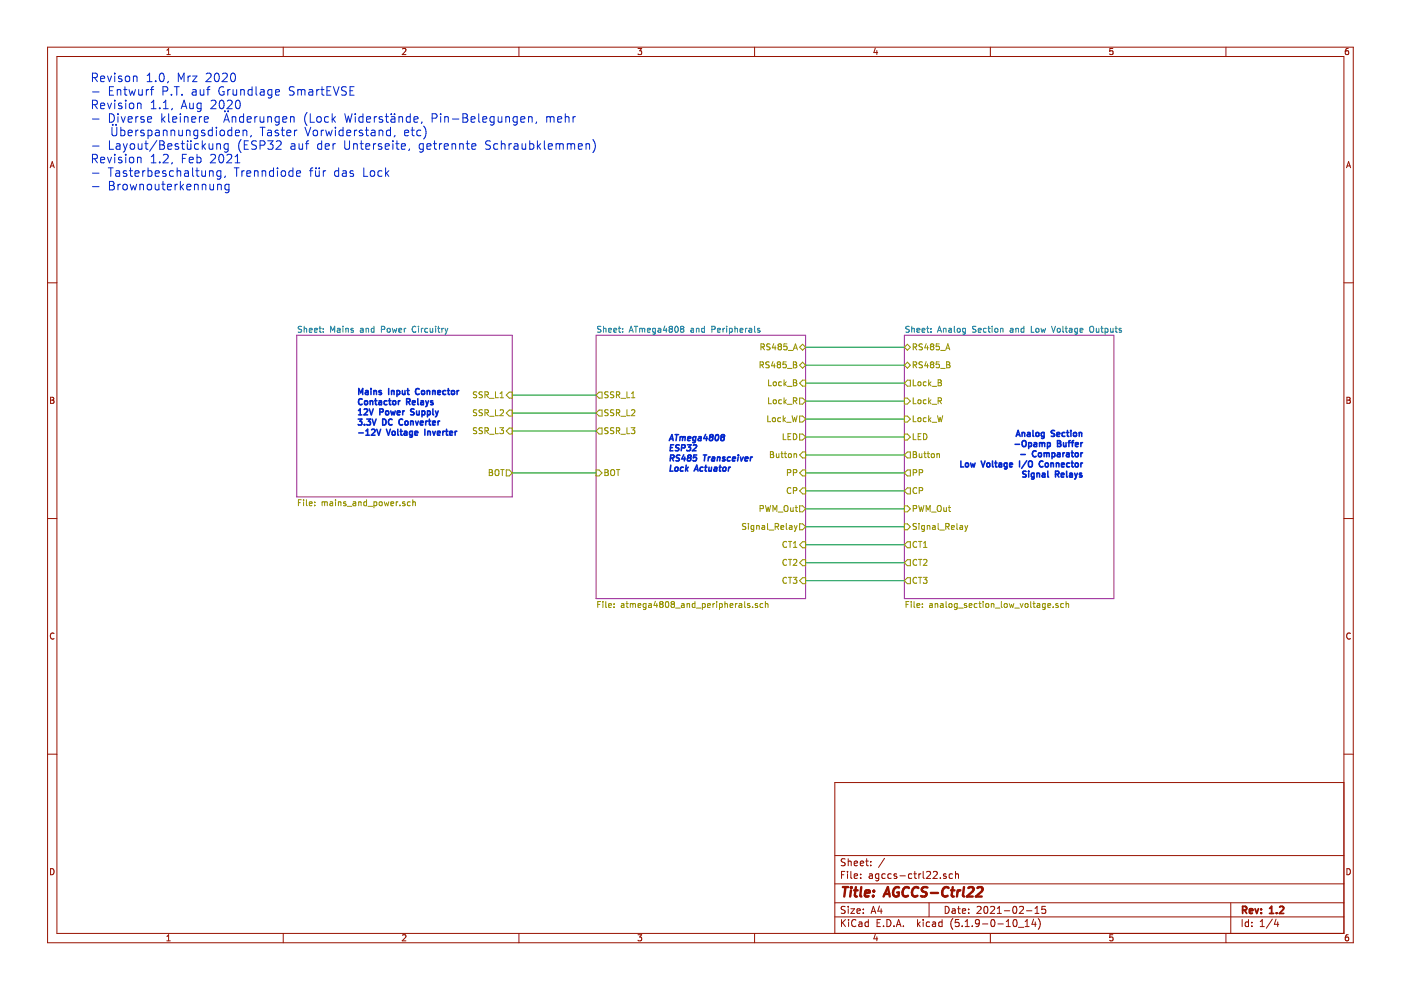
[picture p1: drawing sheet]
EESchema Schematic File Version 4
EELAYER 30 0
EELAYER END
$Descr A4 11693 8268
encoding utf-8
Sheet 1 4
Title "AGCCS-Ctrl22"
Date "2021-02-15"
Rev "1.2"
Comp ""
Comment1 ""
Comment2 ""
Comment3 ""
Comment4 ""
$EndDescr
$Sheet
S 2475 2800 1800 1350
U 5E98FA8A
F0 "Mains and Power Circuitry" 50
F1 "mains_and_power.sch" 50
F2 "SSR_L1" I R 4275 3300 50 
F3 "SSR_L2" I R 4275 3450 50 
F4 "SSR_L3" I R 4275 3600 50 
F5 "BOT" O R 4275 3950 50 
$EndSheet
Text Notes 2975 3650 0    50   ~ 10
Mains Input Connector \nContactor Relays\n12V Power Supply\n3.3V DC Converter\n-12V Voltage Inverter
$Sheet
S 4975 2800 1750 2200
U 5E9B0066
F0 "ATmega4808 and Peripherals" 50
F1 "atmega4808_and_peripherals.sch" 50
F2 "SSR_L3" O L 4975 3600 50 
F3 "SSR_L2" O L 4975 3450 50 
F4 "SSR_L1" O L 4975 3300 50 
F5 "RS485_A" B R 6725 2900 50 
F6 "RS485_B" B R 6725 3050 50 
F7 "Lock_W" O R 6725 3500 50 
F8 "Lock_R" O R 6725 3350 50 
F9 "Lock_B" I R 6725 3200 50 
F10 "LED" O R 6725 3650 50 
F11 "CT1" I R 6725 4550 50 
F12 "CT2" I R 6725 4700 50 
F13 "Button" I R 6725 3800 50 
F14 "PP" I R 6725 3950 50 
F15 "CP" I R 6725 4100 50 
F16 "PWM_Out" O R 6725 4250 50 
F17 "Signal_Relay" O R 6725 4400 50 
F18 "BOT" I L 4975 3950 50 
F19 "CT3" I R 6725 4850 50 
$EndSheet
Text Notes 5575 3950 0    50   Italic 10
ATmega4808\nESP32\nRS485 Transceiver\nLock Actuator
$Sheet
S 7550 2800 1750 2200
U 5E903BF9
F0 "Analog Section and Low Voltage Outputs" 50
F1 "analog_section_low_voltage.sch" 50
F2 "PWM_Out" I L 7550 4250 50 
F3 "CP" O L 7550 4100 50 
F4 "LED" I L 7550 3650 50 
F5 "RS485_A" B L 7550 2900 50 
F6 "RS485_B" B L 7550 3050 50 
F7 "Lock_B" O L 7550 3200 50 
F8 "Lock_R" I L 7550 3350 50 
F9 "Lock_W" I L 7550 3500 50 
F10 "PP" O L 7550 3950 50 
F11 "Button" O L 7550 3800 50 
F12 "CT1" O L 7550 4550 50 
F13 "CT2" O L 7550 4700 50 
F14 "Signal_Relay" I L 7550 4400 50 
F15 "CT3" O L 7550 4850 50 
$EndSheet
Wire Wire Line
	6725 2900 7550 2900
Wire Wire Line
	7550 3050 6725 3050
Wire Wire Line
	6725 3200 7550 3200
Wire Wire Line
	7550 3350 6725 3350
Wire Wire Line
	6725 3500 7550 3500
Wire Wire Line
	6725 3650 7550 3650
Wire Wire Line
	6725 3950 7550 3950
Wire Wire Line
	6725 4100 7550 4100
Wire Wire Line
	6725 4250 7550 4250
Wire Wire Line
	7550 4400 6725 4400
Wire Wire Line
	6725 3800 7550 3800
Text Notes 9050 4000 2    50   ~ 10
Analog Section\n-Opamp Buffer\n- Comparator\nLow Voltage I/O Connector\nSignal Relays
Wire Wire Line
	4975 3300 4275 3300
Wire Wire Line
	4975 3450 4275 3450
Wire Wire Line
	4975 3600 4275 3600
Wire Wire Line
	6725 4550 7550 4550
Wire Wire Line
	6725 4700 7550 4700
Wire Wire Line
	6725 4850 7550 4850
Text Notes 750  1600 0    71   ~ 0
Revison 1.0, Mrz 2020\n- Entwurf P.T. auf Grundlage SmartEVSE\nRevision 1.1, Aug 2020\n- Diverse kleinere  Änderungen (Lock Widerstände, Pin-Belegungen, mehr\n   Überspannungsdioden, Taster Vorwiderstand, etc)\n- Layout/Bestückung (ESP32 auf der Unterseite, getrennte Schraubklemmen)\nRevision 1.2, Feb 2021\n- Tasterbeschaltung, Trenndiode für das Lock\n- Brownouterkennung  \n
Wire Wire Line
	4275 3950 4975 3950
$EndSCHEMATC
